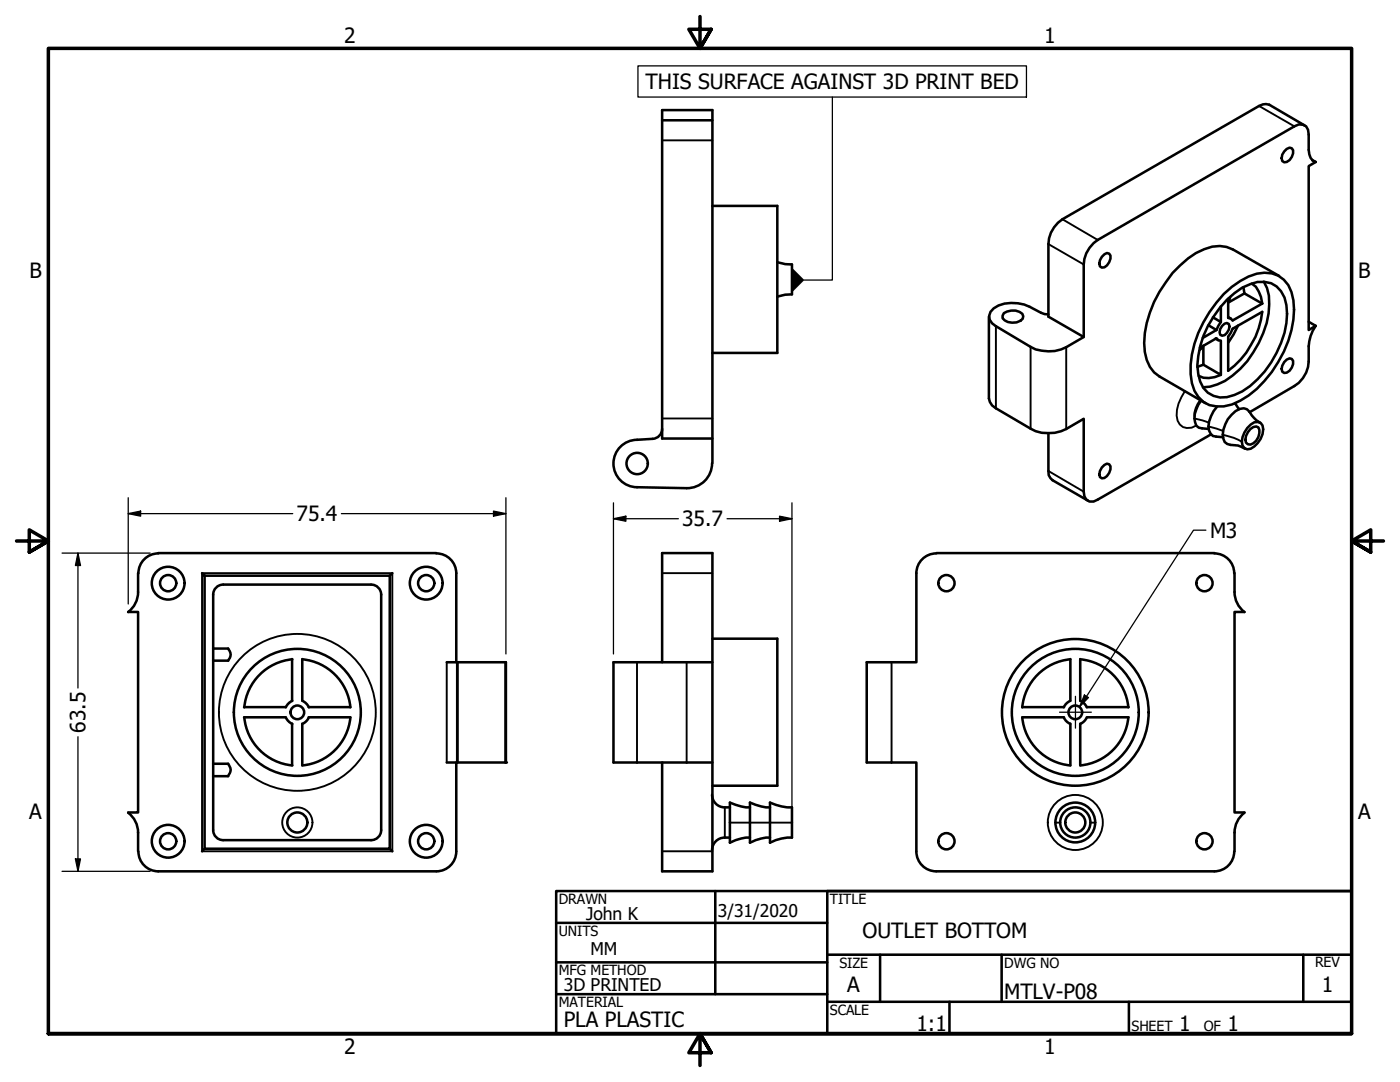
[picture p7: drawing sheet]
<svg xmlns="http://www.w3.org/2000/svg" width="279mm" height="216mm" viewBox="0 0 279 216" stroke-linecap="round" stroke-linejoin="round" font-family="sans-serif">
<!-- layer: Visible (ANSI) -->
<g fill="none" stroke="#000" stroke-width=".51">
<path d="M132.1 24h10.1M256.3 30.2l.5-.5 .6-.2 .4 .1a1.89 1.89 0 0 1-1 2.7l-.5 .1-.4-.3-.1-.5 .1-.7zM260.3 25l-7-4.1-1.3-.1-.7 .3-39.3 22.7a6.2 6.2 0 0 0-2.8 4.9v14.5l7.1 4M261.9 31.9l.7 .4M262.6 32.3a2.29 2.29 0 0 1-1.4-2.4v-3a1.73 1.73 0 0 0-.8-1.9 1.73 1.73 0 0 0-2.1 .2l-39.2 22.7a6.2 6.2 0 0 0-2.8 4.9v14.4l-3.5 2.1a7.8 7.8 0 0 1-7.1-.1l-6.9-4.1a1.99 1.99 0 0 1-1.4-1.7 1.99 1.99 0 0 1 .9-1.9 7.4 7.4 0 0 1 7.2-.3l2.3 1.2 .7 .3h.7M262.6 32.3l-1.4 .8v32.7l1.4-.8M142.2 41.1h12.9v29.3h-12.9M155.1 52.3l1.6 .4 1.4 .1v5.9l-1.4 .1-1.6 .4M219.9 51.2l.5-.5 .5-.2 .5 .1a1.91 1.91 0 0 1-1 2.7l-.5 .1-.4-.3-.1-.5 .1-.7zM244.2 58.7a15.6 15.6 0 0 1 6.6-4.1 5.5 5.5 0 0 1 6.9 3.7 17.1 17.1 0 0 1-1.5 11.9 22.1 22.1 0 0 1-8.7 9.7 7.1 7.1 0 0 1-7.3 .3 7 7 0 0 1-2.6-5.5 22.3 22.3 0 0 1 6.6-16zM244.9 59.8a11.5 11.5 0 0 1 6.1-3.5 4.9 4.9 0 0 1 5.7 4.6 17 17 0 0 1-3 11.4 14.6 14.6 0 0 1-8.8 6.9 4.8 4.8 0 0 1-5.8-4.6 16 16 0 0 1 1.9-9.5l2.5-3.7zM245.1 59.6v3.8l.5 .2 .4 .3 5.9-3.3"/>
<path d="M248.2 57.3l.1 1.2M248.3 58.5l3.6 2.1M248.3 58.5l-3.2 1.9M249.8 56.6a5.3 5.3 0 0 1 2.1 4M252.2 56.2a9 9 0 0 1 1 6.3 20.3 20.3 0 0 1-8.7 13.5l-1.5 .7-1.5 .5-1.4 .1M255.3 55.1l-9.2-5.3a6.4 6.4 0 0 0-5.8-.1 17 17 0 0 0-7.6 6.6 20.8 20.8 0 0 0-4.2 13.9 6.5 6.5 0 0 0 2.9 4.9l9.2 5.4M197.4 63.2v16.3l.1 .7 .5 .7 .8 .6 6.9 4a7.8 7.8 0 0 0 7.1 .1l3.5-2v14.5a1.69 1.69 0 0 0 .8 1.8 1.69 1.69 0 0 0 2-.2l22.6-13M200.3 62.5a3.2 3.2 0 0 1 3.7 .1l.2 .5a1.83 1.83 0 0 1-2.2 1.3l-.8-.1-.7-.4-.4-.4v-.5zM239.7 79.9a4.7 4.7 0 0 0-.9 5.1 4 4 0 0 0 2.4 .6M240.2 69v3.8l3.4 2v-6.8l-.5-.1-.3-.4-3.3 1.9M240.2 72.8l-1.2 .4M241.2 64.9l1.6 .9"/>
<path d="M242.6 67.6l.5 .3M242.8 65.8l-2.8 1.6M243.6 64.3l-.8 1.5M243.6 61.2v3.1l-1.5-1M243.6 74.8a4.9 4.9 0 0 1-4.4 .2M243.9 65l.5-.4 .5-.1 .3 .1a1.82 1.82 0 0 1-1.3 2.4l-.4-.2-.1-.5 .1-.6zM245.1 63.2l.5 .4M246 65.6l5.9-3.4a17.7 17.7 0 0 1-6.8 11.8v-6.8zM247.1 65l-.9 1.7-1.1 1.7M256.3 72.3l.5-.5 .6-.3 .4 .1a1.89 1.89 0 0 1-1 2.8h-.5l-.4-.2-.1-.6 .1-.6zM261.2 64.2l1.4 .8M262.6 65a7.8 7.8 0 0 0-1.4 4.1v3a5.9 5.9 0 0 1-2.9 4.9l-8.9 5.2"/>
<path d="M127.2 87.8a4.7 4.7 0 0 0-4.8 4.7 4.7 4.7 0 0 0 4.8 4.7M132.1 85.6a2 2 0 0 1-1.9 2l-3.1 .2M142.1 92.4a5 5 0 0 1-5.1 5l-9.9-.2M142.2 87.5h-10.1v-65.5h10.1v70.4M209.2 86.4v7.6l.1 .8 .3 .6 .5 .4 7 4.1M219.9 93.3l.5-.5 .5-.3 .5 .1a1.91 1.91 0 0 1-1 2.8h-.5l-.4-.2-.1-.5 .1-.7zM242.9 81.2a6 6 0 0 0-1.6 4.7l.3 .7 .5 .4 2 .2M246.5 80.5l.8 1.2M248.9 85.4l.7-.7a1.42 1.42 0 0 1 2.4 .2 4.3 4.3 0 0 1-2.4 4.6l-.7 .2a1.66 1.66 0 0 1-.9-2.5zM249.6 85.6l.5-.4 .6-.1 .4 .2a2.62 2.62 0 0 1-1.5 3.4l-.6-.1a1.62 1.62 0 0 1 0-2.4zM251.5 84.3a5.7 5.7 0 0 1-2.1-2.1 1.81 1.81 0 0 0-2.8-.2 5.9 5.9 0 0 0-2.4 5.6 1.87 1.87 0 0 0 2.2 1.2l.7 .1 1.4 .6M27.6 114.4v3.7"/>
<path d="M27.6 118.1a5 5 0 0 1-2 4M31.6 110.4h55.5M31.6 110.4a4 4 0 0 0-4 4M40.3 114.4l.5 .5M40.8 114.9h37v54.5h-37zM42.5 118.6v47M74 116.6h-29.5a2 2 0 0 0-2 2M74.1 116.6a2 2 0 0 1 2 2.1M76.1 118.6v47M78.3 114.4l-.5 .5M87.1 110.4a4 4 0 0 1 4 4M91.1 114.4v17.7"/>
<path d="M182.9 114.4v17.7h-9.9v20h9.9v17.8a4 4 0 0 0 3.9 4M186.8 110.4a4 4 0 0 0-3.9 4M186.9 110.4h55.5M242.3 110.4a4 4 0 0 1 4 4M246.4 114.4v3.7M246.4 118.1a5 5 0 0 0 2 4M25.6 122.1h2v40h-2M42.5 129.4h3a1.69 1.69 0 0 1 0 2.4h-3M58.3 131.5v8.3M58.3 139.8l-.6 .4-.7 .9M58.3 131.6a10.6 10.6 0 0 0-9.5 9.5M60.3 131.5v8.3l.9 .7 .4 .6"/>
<path d="M60.3 131.6a10.6 10.6 0 0 1 9.6 9.5M89.2 132.1h2.1v20h-2.1M91.3 132.1h9.7v20h-9.7M132.1 132.1v-21.7h10.1v63.5h-10.1v-21.8M142.2 132.1h-19.8v20h19.8M142.2 127.4h12.9v29.4h-12.9M213.6 131.6a10.6 10.6 0 0 0-9.6 9.5M213.6 131.5v8.3l-.6 .4-.7 .9M215.6 131.5v8.3l.9 .7 .4 .6M215.6 131.6a10.6 10.6 0 0 1 9.6 9.5M248.3 122.1h-1.9v40h1.9M42.5 152.4h3a1.76 1.76 0 0 1 0 2.5h-3"/>
<path d="M48.7 143.1h8.3l.4 .7 .9 .6M48.7 141.1h8.3M48.8 143.1a10.6 10.6 0 0 0 9.5 9.6M58.3 144.4v8.3M61.6 141.1h8.3M69.9 143.1h-8.3l-.6 .9-.7 .4M69.9 143.1a10.6 10.6 0 0 1-9.6 9.6v-8.3M91.1 152.1v17.8a4 4 0 0 1-4 4M142.1 158.6a2.51 2.51 0 0 0 2.5 2.5h1.1M204 141.1h8.3M212.3 143.1l.4 .7 .9 .6M212.3 143.1h-8.3a10.6 10.6 0 0 0 9.6 9.6v-8.3"/>
<path d="M216.9 143.1l-.7 .9-.6 .4M216.9 141.1h8.3M216.9 143.1h8.3M225.2 143.1a10.6 10.6 0 0 1-9.6 9.6v-8.3M25.6 162.2a5 5 0 0 1 2 3.9M27.6 166.1v3.8M27.6 169.9a4 4 0 0 0 4 4h55.5M40.8 169.4l-.5 .5M42.5 165.6a2 2 0 0 0 2 2h29.5M76.1 165.6a2 2 0 0 1-2 2M77.8 169.4l.5 .5M145.7 167.1a2.84 2.84 0 0 0-3.5 2l-.1 .5"/>
<path d="M149.7 161.1a9.3 9.3 0 0 1-4-1v8a8.4 8.4 0 0 1 4-1M153.7 160.1a9.8 9.8 0 0 0 4.4 1v6a8.9 8.9 0 0 0-4.4 1zM153.7 161.1a9.3 9.3 0 0 1-4-1v8a8.4 8.4 0 0 1 4-1M186.9 173.9h55.5M246.3 169.9a4 4 0 0 1-4 4M246.4 166.1v3.8M248.4 162.2a5 5 0 0 0-2 3.9"/>
<circle cx="127.2" cy="92.5" r="2.13"/>
<circle cx="33.6" cy="116.4" r="3.3"/>
<circle cx="33.6" cy="116.4" r="1.62"/>
<circle cx="85.1" cy="116.4" r="3.3"/>
<circle cx="85.1" cy="116.4" r="1.62"/>
<circle cx="188.9" cy="116.4" r="1.62"/>
<circle cx="240.4" cy="116.4" r="1.62"/>
<circle cx="59.3" cy="142.1" r="1.37"/>
<circle cx="59.3" cy="142.1" r="12.7"/>
<circle cx="214.6" cy="142.1" r="14.6"/>
<circle cx="214.6" cy="142.1" r="12.7"/>
<circle cx="214.6" cy="142.1" r="1.37"/>
<circle cx="33.6" cy="167.9" r="3.3"/>
<circle cx="33.6" cy="167.9" r="1.62"/>
<circle cx="59.3" cy="164.1" r="2"/>
<circle cx="85.1" cy="167.9" r="3.3"/>
<circle cx="85.1" cy="167.9" r="1.62"/>
<circle cx="188.9" cy="167.9" r="1.62"/>
<circle cx="214.6" cy="164.1" r="4"/>
<circle cx="214.6" cy="164.1" r="3"/>
<circle cx="214.6" cy="164.1" r="2"/>
<circle cx="240.4" cy="167.9" r="1.62"/>
</g>
<!-- layer: Visible Narrow (ANSI) -->
<g fill="none" stroke="#000" stroke-width=".38">
<path d="M132.1 28h10.1M251.3 21.1l7 4.1M209.2 48.7l7.1 4.1M212 43.8l7.1 4.1M245.6 59.1l-.3 1.2M198.8 65.1v16.4M205.7 69.2v16.3M212.8 69.3v16.3M236.5 78a7.5 7.5 0 0 0-1.5 5.9 2.32 2.32 0 0 0 3.8 1M239.5 79.8a4.9 4.9 0 0 0-1.1 3.3M240.2 69.3l-.9 .7M132.1 83.5h10.1"/>
<path d="M209.2 94l7.1 4.1M238.4 83.5l2.9 .9M241.2 85.1l2.9 .9M244 86.7a12 12 0 0 1 3.8 1.4M40.3 114.4h38v55.5h-38zM132.1 114.4h10.1M89.2 132.1v20M91.2 132.1v20M100.8 132.1v20M101 132.1v20M127.1 132.1v20M137 132.1v20"/>
<path d="M177.9 132.1v20M132.1 169.9h10.1M144.7 161.1v6M145.7 164.1h12.4M210.6 164.1h1M217.6 164.1h1"/>
<circle cx="59.3" cy="142.1" r="15.7"/>
<circle cx="59.3" cy="164.1" r="3"/>
<circle cx="214.6" cy="164.1" r="5.5"/>
</g>
<!-- layer: Visible (ANSI) -->
<circle cx="101" cy="152.1" r=".25" fill="#000"/>
<!-- layer: Border (ANSI) -->
<path d="M139.7 3.3v6.4l-2.2-3.9h4.4l-2.2 3.9 2.2-3.9M3.3 107.9h6.4l-3.9-2.2v4.5l3.9-2.3-3.9 2.3M276.1 107.9h-6.4l3.9-2.2v4.5l-3.9-2.3 3.9 2.3M9.7 206.2v-196.5h260v196.5h-260h260M141.9 210.1l-2.2-3.9 2.2 3.9h-4.4l2.2-3.9v6.4" fill="none" stroke="#000" stroke-width=".7"/>
<!-- layer: Title (ANSI) -->
<g fill="none" stroke="#000" stroke-width=".51">
<path d="M111 177.8h158.7v28.4h-158.7zM142.7 177.8v20.6M269.7 177.8h-104.6v28.4M111 184.1h54.1M111 192h54.1M111 198.4h54.1M165.1 190.5h104.6M165.1 199.9h104.6M175.6 190.5v9.4M189.5 199.9v6.3M199.9 190.5v9.4M225.3 199.9v6.3"/>
<path d="M260.1 190.5v9.4"/>
</g>
<!-- layer: Dimension (ANSI) -->
<g fill="none" stroke="#000" stroke-width=".25">
<path d="M25.6 99.3v21.2M101 99.3v31.2M12.4 110.4h17.6M15.6 110.4l.5 2.4h-1.1zM15.6 110.4v26.9M25.6 102.5l2.5-.5v1zM25.6 102.5h32.8M68.1 102.5h32.9M98.5 102l2.5 .5-2.5 .5zM122.4 103.5l2.5-.5v1zM122.4 103.5h13M122.4 100.3v30.2"/>
<path d="M145.1 103.5h13M155.6 103l2.5 .5-2.5 .5zM158.1 100.3v62.2M15.6 147v26.9M12.4 173.9h17.6M15 171.4h1.1l-.5 2.5z"/>
</g>
<g fill="#000">
<path d="M15.6 110.4l.5 2.4h-1.1z" fill-rule="evenodd"/>
<path d="M25.6 102.5l2.5-.5v1z" fill-rule="evenodd"/>
<path d="M98.5 102l2.5 .5-2.5 .5z" fill-rule="evenodd"/>
<path d="M122.4 103.5l2.5-.5v1z" fill-rule="evenodd"/>
<path d="M155.6 103l2.5 .5-2.5 .5z" fill-rule="evenodd"/>
<path d="M15 171.4h1.1l-.5 2.5z" fill-rule="evenodd"/>
</g>
<!-- layer: Symbol (ANSI) -->
<g fill="#000">
<path d="M158.1 53.4l2.4 2.5-2.4 2.5z" fill-rule="evenodd"/>
<path d="M216.4 138.7l.8 .5-1.7 1.8z" fill-rule="evenodd"/>
</g>
<path d="M127.3 13.1h77.6v6.3h-77.6zM166.1 19.4v36.5h-5.6M240.7 105.8h-2.5l-22.7 35.2M216.4 138.7l.8 .5-1.7 1.8z" fill="none" stroke="#000" stroke-width=".25"/>
<!-- layer: Center Mark (ANSI) -->
<path d="M214.6 138.9v6.4M211.5 142.1h6.3" fill="none" stroke="#000" stroke-width=".25"/>
<g font-size="4.2">
<text x="68.7" y="8.6">2</text>
<text x="208.4" y="8.6">1</text>
<text x="128.8" y="17.8">THIS SURFACE AGAINST 3D PRINT BED</text>
<text x="5.9" y="55.5">B</text>
<text x="271.1" y="55.5">B</text>
<text x="59.2" y="103.9">75.4</text>
<text x="136.1" y="105">35.7</text>
<text x="241.5" y="107.3">M3</text>
<text x="17.1" y="146.2" transform="rotate(-90 17.1 146.2)">63.5</text>
<text x="5.8" y="163.4">A</text>
<text x="271" y="163.4">A</text>
<text x="172.1" y="187.2">OUTLET BOTTOM</text>
<text x="169.1" y="198">A</text>
<text x="263.8" y="198">1</text>
<text x="200.4" y="199.3">MTLV-P08</text>
<text x="112.5" y="204.9">PLA PLASTIC</text>
<text x="182.9" y="205.7">1:1</text>
<text x="235.3" y="205.7">1</text>
<text x="245" y="205.7">1</text>
<text x="68.7" y="210.3">2</text>
<text x="208.4" y="210.3">1</text>
</g>
<g font-size="3.5">
<text x="117" y="183.6">John K</text>
<text x="143.3" y="183.1">3/31/2020</text>
<text x="117.9" y="190.6">MM</text>
<text x="112.5" y="197.7">3D PRINTED</text>
</g>
<g font-size="2.8">
<text x="111.5" y="180.3">DRAWN</text>
<text x="165.6" y="180.3">TITLE</text>
<text x="111.5" y="186.8">UNITS</text>
<text x="111.5" y="194.6">MFG METHOD</text>
<text x="167.5" y="193.1">SIZE</text>
<text x="200.4" y="193.1">DWG NO</text>
<text x="262.4" y="193">REV</text>
<text x="111.5" y="200.9">MATERIAL</text>
<text x="165.6" y="202.5">SCALE</text>
<text x="225.8" y="205.7">SHEET</text>
<text x="240.2" y="205.7">OF</text>
</g>
</svg>
